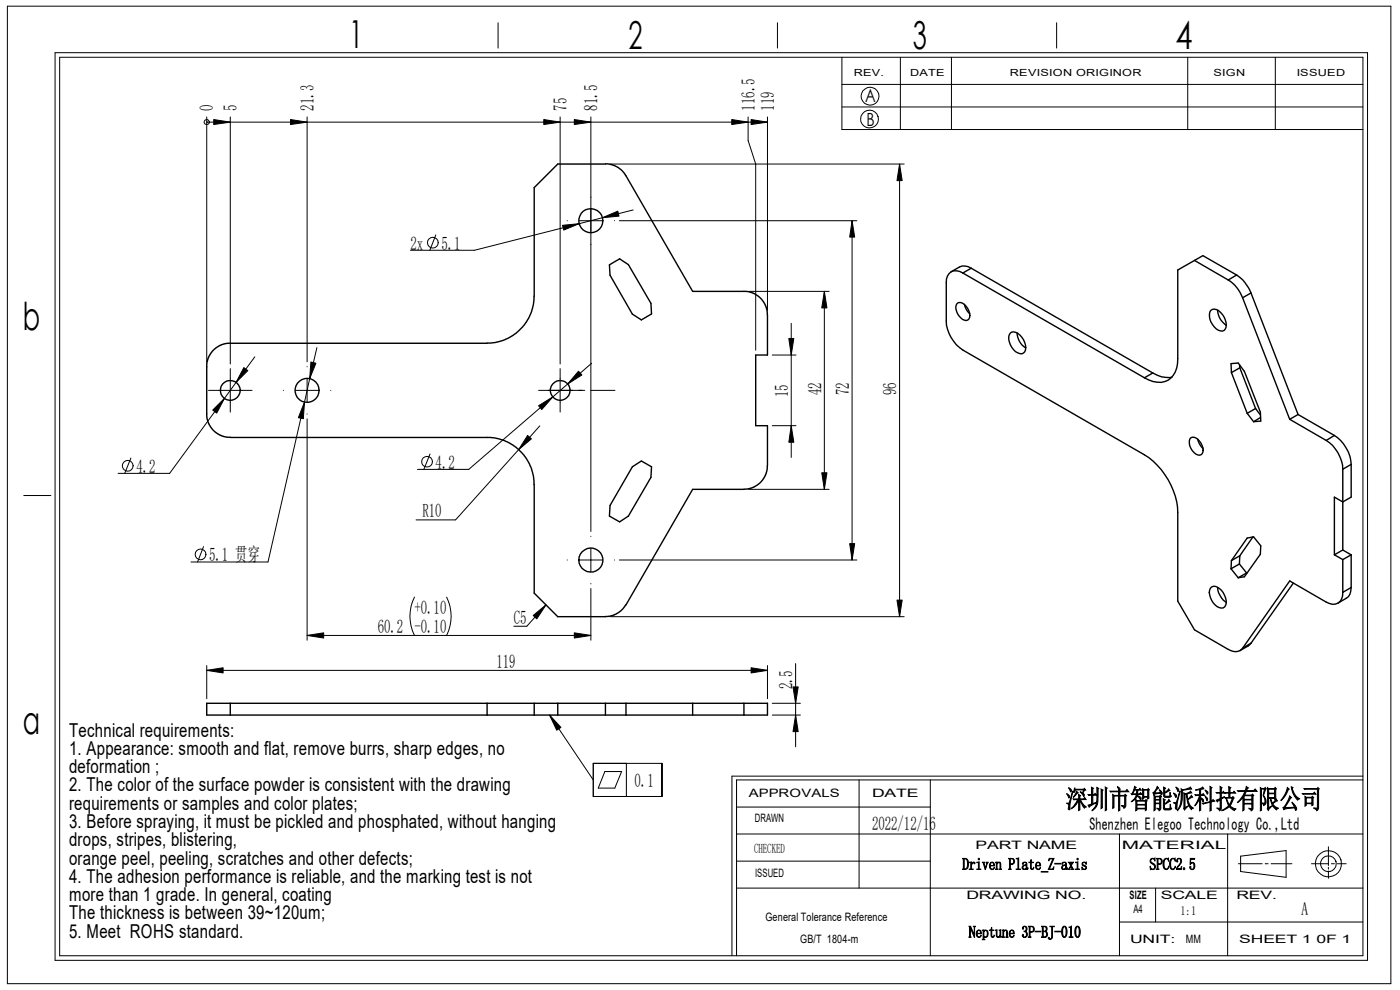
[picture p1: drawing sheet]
<svg xmlns="http://www.w3.org/2000/svg" width="297mm" height="210mm" viewBox="0 0 297 210" stroke-linecap="round" stroke-linejoin="round" font-family="sans-serif">
<g fill="none" stroke="#000" stroke-width=".21">
<path d="M1.6 1.3h293.5v207.4h-293.5zM11.7 11.2h278.4v192.5h-278.4zM12.7 12.1h276.4v190.6h-276.4zM105.7 4.8v5.4M164.9 4.8v5.4M178.6 12.1v15.4h110.5M178.6 17.9h110.5M191 12.1v15.4M201.8 12.1v15.4M224.2 4.8v5.4M252 12.1v15.4M270.6 12.1v15.4"/>
<path d="M43.9 25.9h.1M43.9 24.8v52M43.9 25.9h118.9M45.3 25.4l3.6 .5-3.6 .5zM48.9 24.8v52.4M61.6 25.4l3.6 .5-3.6 .5zM65.2 24.8v52M115.4 25.4l3.4 .5-3.4 .5zM118.8 24.8v52.4M121.8 25.4l3.5 .5-3.5 .5zM125.3 24.8v87.9M129.5 34.8h62.3"/>
<path d="M155.2 25.4l3.5 .5-3.5 .5zM158.7 24.8v5l1.6 5v39.5M159.3 25.4l3.5 .5-3.5 .5zM162.8 24.8v41M178.6 22.7h110.5M190.8 34.8l.6 3.5h-1.1zM190.8 34.8v96M92.5 49.8l-1.3 3.3M119.3 47.8l3.6-.3-3.3 1.3zM120.3 46.8h.1M122.9 46.8h4.9M127.8 46.2l3.3-1.4 .2 1z"/>
<path d="M130.3 46.8h.1M131.4 46.8h50.4M134.3 44.5l-33.6 8.6h-13.6M180.8 46.8l.5 3.5h-1zM180.8 46.8v72M48.9 78.2v9.2M51.7 78l.9 .6-2.5 2.5zM54.1 75.7l-18.1 24.7h-10.9M65.2 77.8h.1M66 76.8l1 .2-1.3 3.3zM67.2 73.7l-10.3 45.5h-16.4M118.8 78.2v9.2"/>
<path d="M122.7 78.7l.7 .8-3 1.9zM125.5 77l-26.1 22.6h-10.8M158.8 61.8h17.1M163.8 75.3h5.1M167.3 71.8h1.1l-.5 3.5zM167.9 68.6v28.4M174.9 61.8l.5 3.5h-1.1zM174.9 61.8v42M27.8 97.2l-1.3 3.2M44.2 82.8h9.3M47.6 84.5l-1.6 3.1-.9-.6zM60.1 82.8h.1"/>
<path d="M62.7 82.8h4.9M64.6 85.3l-.3 3.5-1-.2zM65.2 80.3v5M65.2 87.8h.1M65.2 88.9v46.9M70.1 82.8h.1M91.2 96.3l-1.3 3.3M111.9 92.4l.8 .7-2.7 2.3zM114.3 86.1l3-1.9-2.4 2.7zM114.3 82.8h9.7M114.5 90.3l-17.9 20h-8.3M125.3 82.8h5.2"/>
<path d="M163.8 90.3h5.1M167.9 90.3l.5 3.5h-1.1zM5 105.1h5.8M43.2 116l-1.3 3.2M120.3 118.8h.1M122.9 118.8h4.9M125.3 113.7v.1M125.3 116.3v5M130.3 118.8h.1M131.4 118.8h50.4M158.8 103.8h17.1M174.3 100.3h1.1l-.5 3.5z"/>
<path d="M180.3 115.3h1l-.5 3.5zM65.2 134.8l3.5-.6v1.1zM65.2 134.8h60.1M87.9 126.7a9 9 0 0 0 0 8.1M94.7 126.7a9 9 0 0 1 0 8.1M113.1 130.6l2.7-2.3-1.9 3zM115.8 128.3l-4 4.5h-2.8M121.8 134.2l3.5 .6-3.5 .5zM125.3 123.8v.1M125.3 124.8v11M129.5 130.8h62.3M190.3 127.3h1.1l-.6 3.5z"/>
<path d="M43.9 142.2l3.4-.6v1.1zM43.9 141.2v7M43.9 142.2h118.9M116.6 151.7l2.4 2.6-.9 .6zM116.6 151.7l9.3 13.7M159.3 141.6l3.5 .6-3.5 .5zM162.8 141.2v7M163.8 149.2h6M163.8 151.7h6M168.2 145.7h1.1l-.5 3.5zM168.8 151.7l.5 3.5h-1.1zM168.8 140.8v17.6"/>
<path d="M125.9 161.9h14.5v7.1h-14.5zM128.3 163.7h3.6l-1.5 3.5h-3.5zM132.9 161.9v7.1M156.3 171.2h41.1M156.3 176.9h132.8M182.2 165.4v23M197.4 165.4v37.3M237.5 176.9v25.8M260.4 176.9v25.8M281.8 179.6v4M289.1 165.4h-132.8v37.3M289.1 164.6h-133.8v38.1"/>
<path d="M156.3 188.4h132.8M156.3 182.7h41.1M237.5 195.6h51.6M245.2 188.4v7.2M262.7 183.2h5.1M263.2 181.6l9.6-1.2v5.7l-9.6-1.2zM268.4 183.2h.6M269.7 183.2h4.4M278.2 183.2h3.6M281.8 184v.4M281.8 184.7v1.6M282.4 183.2h.7"/>
<path d="M283.7 183.2h1.9"/>
<circle cx="43.9" cy="25.9" r=".55"/>
<circle cx="184.5" cy="25.3" r="1.89"/>
<circle cx="184.6" cy="20.4" r="1.88"/>
<circle cx="91.8" cy="51.5" r="1.14"/>
<circle cx="27.1" cy="98.8" r="1.14"/>
<circle cx="90.6" cy="98" r="1.14"/>
<circle cx="42.5" cy="117.6" r="1.14"/>
<circle cx="281.8" cy="183.2" r="1.68"/>
<circle cx="281.8" cy="183.2" r="2.78"/>
</g>
<g fill="none" stroke="#000" stroke-width=".3">
<path d="M128.4 34.8h-10.1l-5 5v23l-.1 1.6-.4 1.6-1.2 2.4-2.1 2.3-1.5 .9-1.5 .7-1.6 .4-1.6 .1M128.4 34.8h.8l1.2 .3 1.3 .8 .8 .8 14.4 25.1h11.8l1 .3 1.2 .7 .7 .7 .6 .9 .4 1.1 .2 1.3v8.5h-2.5v15h2.5v8.5M129.3 56.2l2.1-1.3 1.9 1.2 4.8 8.2 .1 2.3-2.1 1.3-1.9-1.3-4.8-8.2zM204.3 57.9a2.14 2.14 0 0 0-2.5-.2 2.14 2.14 0 0 0-1.1 2.2v8.2a7.8 7.8 0 0 0 3.6 6.2l38.5 22.2a15.4 15.4 0 0 1 7.1 12.2v18.8l3.5 6.1 7.2 4.2a2.19 2.19 0 0 0 3-.3M204.3 57.9l38.5 22.2M206 56.9a2.55 2.55 0 0 0-2.5-.3l-1.7 1.1M206 56.9l-1.7 1M206 56.9l38.6 22.2M253.4 55.2l7.2 4.2M260.6 59.4a7.6 7.6 0 0 1 3 3.8M262.3 58.3l-7.1-4.1-5.3 3.1v18.8a4.4 4.4 0 0 1-3.6 5 6.1 6.1 0 0 1-3.5-1M262.3 58.3a8.1 8.1 0 0 1 3.1 3.8"/>
<path d="M262.3 58.3l-1.7 1.1M103.3 72.8h-55.1l-1 .2-1.1 .6-1.1 .9-.8 1.4-.3 1v11.5l.5 1.7 1.2 1.5 1.6 .9 1.7 .3M203.1 64.3a1.71 1.71 0 0 1 2.2 1.1 1.85 1.85 0 0 1 0 2.5 1.98 1.98 0 0 1-2.2-1.4 1.96 1.96 0 0 1 0-2.2zM204.6 64.6l.3 .8 .8 1.1M214.3 70.7a1.76 1.76 0 0 1 2.4 .8 3 3 0 0 1 .7 3.1 1.52 1.52 0 0 1-2.4-.4 3.5 3.5 0 0 1-.9-3.2zM215.8 70.6v.3a3.9 3.9 0 0 0 1.8 2.9M244.6 79.1a5.6 5.6 0 0 0 4 .9M244.6 79.1l-1.8 1M256.9 65.8a1.78 1.78 0 0 1 2.4 .9 3 3 0 0 1 .6 3.1 1.48 1.48 0 0 1-2.3-.5 3.1 3.1 0 0 1-.7-3.5zM258.3 65.8v.3a3.9 3.9 0 0 0 1.8 2.9M261.2 79v-1.9l1.5-.1 1.3 1.8 3.4 8.6 .1 1.9-1.6 .2M261.2 79l3.4 8.7"/>
<path d="M263 77.4v.6M263 78l-1.8 1M263 78l3.4 8.7M263.6 63.2l10 25.7M265.4 62.1l-1.8 1.1M265.4 62.1l10 25.8M48.9 92.8l56 .1 1.6 .4 1.5 .6 1.5 1 1.7 1.7 .9 1.4 .7 1.6 .4 1.6 .1 1.6M134.2 99l1.9-1.2 2.1 1.2-.1 2.3-4.8 8.2-1.9 1.2-2.1-1.2 .1-2.3zM162.8 98.8l-.2 1.6-.6 1.2-1.1 1.1-1.5 .8-1.6 .3h-10.9l-14.1 24.5M252.6 92.9a1.71 1.71 0 0 1 2.2 1.1 1.85 1.85 0 0 1 0 2.5 1.96 1.96 0 0 1-2.2-1.5 2.11 2.11 0 0 1 0-2.1zM254.1 93.1l.3 .9 .8 1.1M264.6 87.7l1.3 1.8"/>
<path d="M266.4 86.7l-1.8 1M266.4 86.7l1 1.3M267.4 88.6l-1.5 .9M273.6 88.9l7.7 4.5M275.4 87.9l-1.8 1M275.4 87.9l7.7 4.5M281.3 93.4a7.7 7.7 0 0 1 3.6 6.1M283.1 92.4a8 8 0 0 1 3.5 6.1M283.1 92.4l-1.8 1M284.9 99.5v17.2M286.6 98.5v7l-1.7 1-1.8-1v12.2M286.6 98.5l-1.7 1"/>
<path d="M113.3 102.8v23l5 5 11-.1 1-.3 1.2-.6 1.3-1.5M261.2 118.9l3.4-4.8 1.3-.2 1.6 1.9-.1 1.8-3.4 4.7-1.3 .3M261.2 118.9v1.7M262.9 119.6l-1.7 1M262.9 119.6l1.6 1.9M263 117.9l-1.8 1M263 117.9l-.1 1.7M265.8 113.9l-2.8 4M283.1 117.7l1.8 1M284.9 118.7v6.9M284.9 116.7l-1.8 1M284.9 116.7l1.7 1"/>
<path d="M286.6 117.7v6.9M286.6 117.7l-1.7 1M256.8 124.8a1.21 1.21 0 0 1 1.9 0 3.7 3.7 0 0 1 1.3 3.6 1.28 1.28 0 0 1-2.2 0 3.4 3.4 0 0 1-1-3.6zM258.3 124.6a4.2 4.2 0 0 0 1.8 3.2M261.2 120.6l1.5 2M264.5 121.5l-1.8 1.1M264.5 121.5h.1M265.4 136.4l-.6 .6-1.7 1M265.4 136.4l-1.8 1.1M274.4 123.7l-9 12.7M284.9 125.6a2.16 2.16 0 0 1-1.1 2.3 2.16 2.16 0 0 1-2.5-.2l-7.7-4.5-10 14.3M286.6 124.6a2.39 2.39 0 0 1-1 2.3l-1.8 1"/>
<path d="M286.6 124.6l-1.7 1M48.9 149.2h-5v2.5h5M48.9 151.7h54.4M48.9 149.2h54.4M48.9 149.2v2.5M103.3 151.7h10M103.3 149.2h10M103.3 149.2v2.5M113.3 149.2v2.5M113.3 151.7h15.1M113.3 149.2h15.1M118.3 149.2v2.5"/>
<path d="M128.4 151.7h4.4M128.4 149.2h4.4M128.4 149.2v2.5M132.8 151.7h25M132.8 149.2h25M132.8 149.2v2.5M146.9 149.2v2.5M157.8 149.2h5v2.5h-5M157.8 149.2v2.5"/>
<circle cx="125.3" cy="46.8" r="2.56"/>
<circle cx="48.8" cy="82.8" r="2.12"/>
<circle cx="65.1" cy="82.8" r="2.55"/>
<circle cx="118.8" cy="82.8" r="2.11"/>
<circle cx="125.3" cy="118.8" r="2.54"/>
</g>
<g fill="#000">
<path d="M45.3 25.4l3.6 .5-3.6 .5zM61.6 25.4l3.6 .5-3.6 .5zM115.4 25.4l3.4 .5-3.4 .5zM121.8 25.4l3.5 .5-3.5 .5zM155.2 25.4l3.5 .5-3.5 .5zM159.3 25.4l3.5 .5-3.5 .5zM190.8 34.8l.6 3.5h-1.1zM119.3 47.8l3.6-.3-3.3 1.3zM127.8 46.2l3.3-1.4 .2 1zM180.8 46.8l.5 3.5h-1zM167.3 71.8h1.1l-.5 3.5zM174.9 61.8l.5 3.5h-1.1z"/>
<path d="M47.6 84.5l-1.6 3.1-.9-.6zM51.7 78l.9 .6-2.5 2.5zM64.6 85.3l-.3 3.5-1-.2zM66 76.8l1 .2-1.3 3.3zM111.9 92.4l.8 .7-2.7 2.3zM114.3 86.1l3-1.9-2.4 2.7zM122.7 78.7l.7 .8-3 1.9zM167.9 90.3l.5 3.5h-1.1zM174.3 100.3h1.1l-.5 3.5zM180.3 115.3h1l-.5 3.5zM65.2 134.8l3.5-.6v1.1zM113.1 130.6l2.7-2.3-1.9 3z"/>
<path d="M121.8 134.2l3.5 .6-3.5 .5zM190.3 127.3h1.1l-.6 3.5zM43.9 142.2l3.4-.6v1.1zM116.6 151.7l2.4 2.6-.9 .6zM159.3 141.6l3.5 .6-3.5 .5zM168.8 151.7l.5 3.5h-1.1zM168.2 145.7h1.1l-.5 3.5z"/>
</g>
<g font-size="8.2">
<text x="74.1" y="10.2">1</text>
<text x="133.3" y="10.4">2</text>
<text x="193.7" y="10.5">3</text>
<text x="249.4" y="10.5">4</text>
<text x="4.8" y="70">b</text>
<text x="4.9" y="155.7">a</text>
</g>
<text font-size="5.6" x="226.1" y="171.4">深圳市智能派科技有限公司</text>
<g font-size="4.1">
<text x="14.6" y="156.3">Technical requirements:</text>
<text x="14.6" y="160.1">1. Appearance: smooth and flat, remove burrs, sharp edges, no</text>
<text x="14.6" y="164">deformation ;</text>
<text x="14.6" y="167.9">2. The color of the surface powder is consistent with the drawing</text>
<text x="14.6" y="171.8">requirements or samples and color plates;</text>
<text x="14.6" y="175.6">3. Before spraying, it must be pickled and phosphated, without hanging</text>
<text x="14.6" y="179.5">drops, stripes, blistering,</text>
<text x="14.6" y="183.4">orange peel, peeling, scratches and other defects;</text>
<text x="14.6" y="187.3">4. The adhesion performance is reliable, and the marking test is not</text>
<text x="14.6" y="191.1">more than 1 grade. In general, coating</text>
<text x="14.6" y="195">The thickness is between 39~120um;</text>
<text x="14.6" y="198.9">5. Meet ROHS standard.</text>
</g>
<g font-size="4">
<text x="45.3" y="23.5" transform="rotate(-90 45.3 23.5)">0</text>
<text x="50.2" y="23.5" transform="rotate(-90 50.2 23.5)">5</text>
<text x="66.5" y="23.5" transform="rotate(-90 66.5 23.5)">21.3</text>
<text x="120.2" y="23.5" transform="rotate(-90 120.2 23.5)">75</text>
<text x="126.7" y="23.5" transform="rotate(-90 126.7 23.5)">81.5</text>
<text x="160.1" y="23.5" transform="rotate(-90 160.1 23.5)">116.5</text>
<text x="164.3" y="23.5" transform="rotate(-90 164.3 23.5)">119</text>
<text x="87.1" y="53">2x</text>
<text x="93.6" y="53">5.1</text>
<text x="174.2" y="83.9" transform="rotate(-90 174.2 83.9)">42</text>
<text x="180.1" y="83.9" transform="rotate(-90 180.1 83.9)">72</text>
<text x="190.2" y="83.9" transform="rotate(-90 190.2 83.9)">96</text>
<text x="167.2" y="84.2" transform="rotate(-90 167.2 84.2)">15</text>
<text x="29" y="100.3">4.2</text>
<text x="92.4" y="99.4">4.2</text>
<text x="89.6" y="109.7">R10</text>
<text x="44.4" y="119.1">5.1 贯穿</text>
<text x="87.9" y="130.2">+0.10</text>
<text x="80.1" y="134.2">60.2 -0.10</text>
<text x="109" y="132.3">C5</text>
<text x="105.3" y="141.6">119</text>
<text x="168.1" y="146.2" transform="rotate(-90 168.1 146.2)">2.5</text>
<text x="134.6" y="166.9">0.1</text>
<text x="185" y="176">2022/12/16</text>
</g>
<g font-size="3.9">
<text x="183.6" y="21.6">A</text>
<text x="183.8" y="26.6">B</text>
<text x="231.1" y="176">Shenzhen Elegoo Technology Co.,Ltd</text>
<text x="276.1" y="194.1">A</text>
</g>
<g font-size="3.5">
<text x="204.1" y="184.5">Driven Plate_Z-axis</text>
<text x="243.8" y="184.5">SPCC2.5</text>
<text x="205.5" y="198.9">Neptune 3P-BJ-010</text>
</g>
<g font-size="2.8">
<text x="160" y="181">CHECKED</text>
<text x="250.4" y="194.2">1:1</text>
</g>
<g font-size="2.5">
<text x="158.8" y="169.2">APPROVALS</text>
<text x="185" y="169.2">DATE</text>
<text x="160.1" y="174.3">DRAWN</text>
<text x="160.2" y="186">ISSUED</text>
<text x="207" y="180.1">PART NAME</text>
<text x="238" y="180.1">MATERIAL</text>
<text x="205" y="190.7">DRAWING NO.</text>
<text x="239.6" y="190.7">SIZE</text>
<text x="246.3" y="190.7">SCALE</text>
<text x="262.3" y="190.7">REV.</text>
<text x="162.4" y="195.3">General Tolerance Reference</text>
<text x="240.5" y="193.8">A4</text>
<text x="169.8" y="199.9">GB/T 1804-m</text>
<text x="239.7" y="199.9">UNIT:</text>
<text x="251.5" y="199.9">MM</text>
<text x="262.9" y="199.9">SHEET 1</text>
<text x="279.3" y="199.9">0F 1</text>
</g>
<g font-size="2.1">
<text x="181.1" y="16.1">REV.</text>
<text x="193.1" y="16.1">DATE</text>
<text x="214.2" y="16.1">REVISION ORIGINOR</text>
<text x="257.4" y="16.1">SIGN</text>
<text x="275.1" y="16.1">ISSUED</text>
</g>
</svg>
